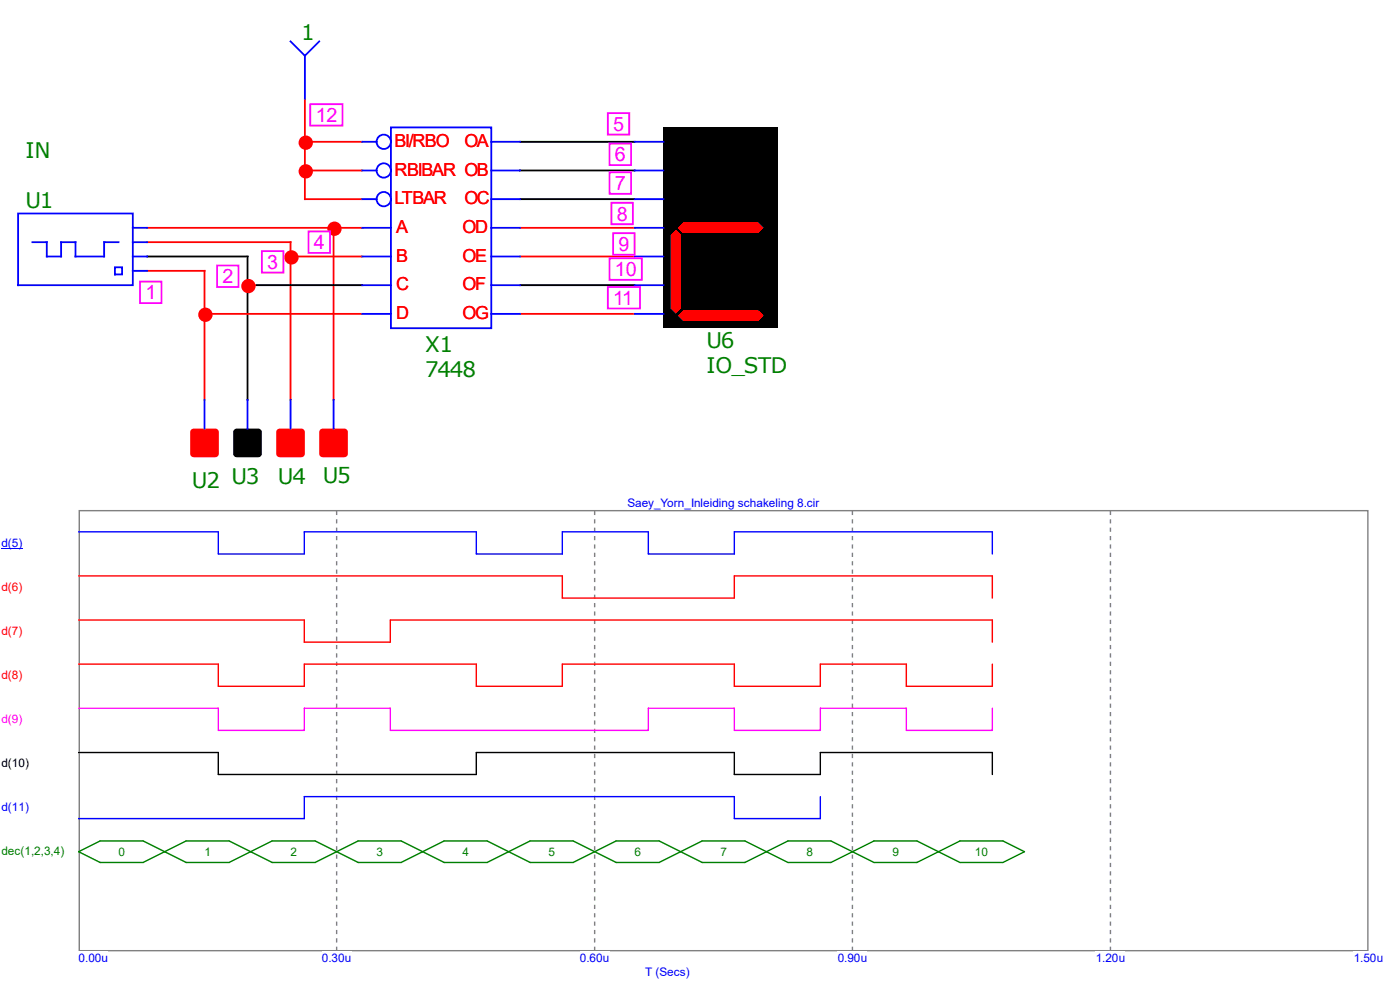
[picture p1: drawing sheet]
<svg xmlns="http://www.w3.org/2000/svg" width="297mm" height="210mm" viewBox="0 0 297 210" stroke-linecap="round" stroke-linejoin="round" font-family="sans-serif">
<path d="M64.7 21v21.2h12.1M64.7 30.1h12.1M64.7 36.2h12.1M31.2 57.5h12.2v27.3M31.2 51.4h30.4v33.4M31.2 48.3h45.6M61.6 54.4h15.2M70.8 48.3v36.5M110.3 48.3h24.3M110.3 54.4h24.3M43.4 66.6h33.4M110.3 66.6h24.3" fill="none" stroke="#f00" stroke-width=".38"/>
<path d="M110.3 30.1h24.3M110.3 36.2h24.3M31.2 54.4h21.3v30.4M110.3 42.2h24.3M52.5 60.5h24.3M110.3 60.5h24.3" fill="none" stroke="#000" stroke-width=".38"/>
<path d="M3.8 45.3h24.4v15.2h-24.4zM6.9 51.4h3v3h3.1v-3h3v3h6.1v-3h3M24.4 56.7h1.5v1.5h-1.5zM28.2 51.4h3M28.2 54.4h3M28.2 57.5h3M28.2 48.3h3" fill="none" stroke="#00f" stroke-width=".38"/>
<path d="M40.6 91.1l.5-.2h4.6a.76 .76 0 0 1 .7 .8v4.5a.76 .76 0 0 1-.7 .8h-4.6a.76 .76 0 0 1-.8-.8v-4.5z" fill-rule="evenodd" fill="#f00"/>
<path d="M43.4 84.8v6.1M52.5 84.8v6.1" fill="none" stroke="#00f" stroke-width=".38"/>
<path d="M49.7 91.1l.5-.2h4.6a.76 .76 0 0 1 .8 .8v4.5a.76 .76 0 0 1-.8 .8h-4.6a.76 .76 0 0 1-.7-.8v-4.5z" fill-rule="evenodd" fill="#000"/>
<path d="M58.8 91.1l.6-.2h4.5a.76 .76 0 0 1 .8 .8v4.5a.76 .76 0 0 1-.8 .8h-4.5a.76 .76 0 0 1-.8-.8v-4.5z" fill-rule="evenodd" fill="#f00"/>
<path d="M61.6 84.8v6.1" fill="none" stroke="#00f" stroke-width=".38"/>
<path d="M67.9 91.1l.6-.2h4.5a.76 .76 0 0 1 .8 .8v4.5a.76 .76 0 0 1-.8 .8h-4.5a.76 .76 0 0 1-.8-.8v-4.5z" fill-rule="evenodd" fill="#f00"/>
<path d="M70.8 84.8v6.1" fill="none" stroke="#00f" stroke-width=".38"/>
<path d="M140.8 27.1h24.3v42.5h-24.3z" fill="#000"/>
<g fill="#000">
<path d="M143.8 29.7l1.1-1.1h16l1.1 1.1-1.1 1.1h-16z" fill-rule="evenodd"/>
<path d="M162.4 30.1l1.1 1.1v15.6l-1.1 1.2-1.1-1.2v-15.6z" fill-rule="evenodd"/>
<path d="M162.4 48.7l1.1 1.2v15.5l-1.1 1.2-1.1-1.2v-15.5z" fill-rule="evenodd"/>
</g>
<g fill="#f00">
<path d="M143.8 67l1.1-1.2h16l1.1 1.2-1.1 1.1h-16z" fill-rule="evenodd"/>
<path d="M142.2 49.9l1.2-1.2 1.1 1.2v15.5l-1.1 1.2-1.2-1.2z" fill-rule="evenodd"/>
</g>
<path d="M142.2 31.2l1.2-1.1 1.1 1.1v15.6l-1.1 1.2-1.2-1.2z" fill-rule="evenodd" fill="#000"/>
<path d="M143.8 48.3l1.1-1.1h16l1.1 1.1-1.1 1.2h-16z" fill-rule="evenodd" fill="#f00"/>
<g fill="none" stroke="#00f" stroke-width=".38">
<path d="M61.6 8.8l3.1 3M64.7 11.8v9.2M67.7 8.8l-3 3M76.8 30.1h3.1M76.8 36.2h3.1M82.9 27h21.3v42.6h-21.3zM104.2 30.1h6.1M104.2 36.2h6.1M134.6 30.1h6.1M134.6 36.2h6.1M76.8 42.2h3.1M76.8 48.3h6.1"/>
<path d="M76.8 54.4h6.1M104.2 42.2h6.1M104.2 48.3h6.1M104.2 54.4h6.1M134.6 42.2h6.1M134.6 48.3h6.1M134.6 54.4h6.1M76.8 60.5h6.1M76.8 66.6h6.1M104.2 60.5h6.1M104.2 66.6h6.1M134.6 60.5h6.1"/>
<path d="M134.6 66.6h6.1"/>
<circle cx="81.4" cy="36.2" r="1.52"/>
<circle cx="81.4" cy="30.1" r="1.52"/>
<circle cx="81.4" cy="42.2" r="1.52"/>
</g>
<g fill="#f00" stroke="#f00" stroke-width=".38">
<circle cx="64.9" cy="30.3" r="1.33"/>
<circle cx="64.9" cy="36.4" r="1.33"/>
<circle cx="71" cy="48.5" r="1.33"/>
<circle cx="61.8" cy="54.6" r="1.33"/>
<circle cx="52.7" cy="60.7" r="1.33"/>
<circle cx="43.6" cy="66.8" r="1.33"/>
</g>
<g fill="#fff" stroke="#f0f" stroke-width=".38">
<path d="M29.7 59.7h4.6v4.6h-4.6z" fill-rule="evenodd"/>
<path d="M46.1 56.3h4.5v4.6h-4.5z" fill-rule="evenodd"/>
<path d="M55.6 53.3h4.5v4.5h-4.5z" fill-rule="evenodd"/>
<path d="M65.4 49.1h4.6v4.6h-4.6z" fill-rule="evenodd"/>
<path d="M128.9 24h4.6v4.6h-4.6z" fill-rule="evenodd"/>
<path d="M129.3 30.5h4.6v4.5h-4.6z" fill-rule="evenodd"/>
<path d="M129.3 36.5h4.6v4.6h-4.6z" fill-rule="evenodd"/>
<path d="M129.7 43h4.6v4.6h-4.6z" fill-rule="evenodd"/>
<path d="M130.1 49.5h4.5v4.5h-4.5z" fill-rule="evenodd"/>
<path d="M129.3 54.8h6.9v4.6h-6.9z" fill-rule="evenodd"/>
<path d="M128.9 60.9h6.9v4.5h-6.9z" fill-rule="evenodd"/>
<path d="M65.8 22.1h6.9v4.6h-6.9z" fill-rule="evenodd"/>
</g>
<path d="M16.8 108.3h273.4v93.4h-273.4z" fill="none" stroke="#808080" stroke-width=".3"/>
<path d="M71.4 108.4v93.3M126.2 108.4v93.3M180.8 108.4v93.3M235.6 108.4v93.3" fill="none" stroke="#808080" stroke-width=".3" stroke-dasharray=".9 .9" stroke-linecap="butt"/>
<g fill="#fff">
<path d="M16.7 201.8h6.2v2.8h-6.2z"/>
<path d="M68.3 201.8h6.2v2.8h-6.2z"/>
<path d="M123 201.8h6.3v2.8h-6.3z"/>
<path d="M177.7 201.8h6.3v2.8h-6.3z"/>
<path d="M232.5 201.8h6.2v2.8h-6.2z"/>
<path d="M287.2 201.8h6.3v2.8h-6.3z"/>
<path d="M.3 113.7h4.5v2.8h-4.5z"/>
</g>
<path d="M.3 116.3h4.5" fill="none" stroke="#00f" stroke-width=".21"/>
<g fill="#fff">
<path d="M136.9 204.7h9.4v2.8h-9.4z"/>
<path d="M.3 123.1h4.5v2.8h-4.5z"/>
<path d="M.3 132.4h4.5v2.8h-4.5z"/>
<path d="M.3 141.8h4.5v2.8h-4.5z"/>
<path d="M.3 151.1h4.5v2.8h-4.5z"/>
<path d="M.3 160.5h5.9v2.8h-5.9z"/>
<path d="M.3 169.9h5.9v2.8h-5.9z"/>
<path d="M.3 179.2h13.4v2.8h-13.4z"/>
</g>
<path d="M16.7 112.8h29.6v4.7h18.3v-4.7h36.4v4.7h18.3v-4.7h18.2v4.7h18.3v-4.7h54.7v4.7M174 169v4.7h-18.2v-4.7h-91.2v4.7h-47.9" fill="none" stroke="#00f" stroke-width=".3"/>
<path d="M16.7 122.2h102.6v4.7h36.5v-4.7h54.7v4.7M16.7 131.5h47.9v4.7h18.2v-4.7h127.7v4.7M16.7 140.9h29.6v4.7h18.3v-4.7h36.4v4.7h18.3v-4.7h36.5v4.7h18.2v-4.7h18.3v4.7h18.2v-4.7" fill="none" stroke="#f00" stroke-width=".3"/>
<path d="M16.7 150.2h29.6v4.7h18.3v-4.7h18.2v4.7h54.7v-4.7h18.3v4.7h18.2v-4.7h18.3v4.7h18.2v-4.7" fill="none" stroke="#f0f" stroke-width=".3"/>
<path d="M16.7 159.6h29.6v4.7h54.7v-4.7h54.8v4.7h18.2v-4.7h36.5v4.7" fill="none" stroke="#000" stroke-width=".3"/>
<path d="M16.7 180.7l4.6-2.3h9.1l9.1 4.6h9.1l9.1-4.6h9.1l9.2 4.6h9.1l9.1-4.6h9.1l9.2 4.6h9.1l9.1-4.6h9.1l9.2 4.6h9l9.2-4.6h9.1l9.1 4.6h9.1l9.2-4.6h9.1l4.5 2.3-4.5 2.3h-9.1l-9.2-4.6h-9.1l-9.1 4.6h-9.1l-9.2-4.6h-9l-9.2 4.6h-9.1l-9.1-4.6h-9.1l-9.2 4.6h-9.1l-9.1-4.6h-9.1l-9.2 4.6h-9.1l-9.1-4.6h-9.1l-9.1 4.6h-9.1z" fill="none" stroke="#008000" stroke-width=".3"/>
<path d="M133.1 105.3h40.8v2.8h-40.8z" fill="#fff"/>
<g font-size="4.6" fill="#008000">
<text x="63.9" y="8.5">1</text>
<text x="5.4" y="33.6">IN</text>
<text x="5.4" y="44.2">U1</text>
<text x="90.2" y="74.6">X1</text>
<text x="149.9" y="73.9">U6</text>
<text x="90.2" y="79.9">7448</text>
<text x="149.9" y="79.2">IO_STD</text>
<text x="40.7" y="103.5">U2 U3</text>
<text x="59" y="102.7">U4</text>
<text x="68.5" y="102.4">U5</text>
</g>
<g font-size="4.2" fill="#f0f">
<text x="67" y="25.9">12</text>
<text x="130.1" y="27.8">5</text>
<text x="130.5" y="34.2">6</text>
<text x="130.5" y="40.3">7</text>
<text x="130.9" y="46.8">8</text>
<text x="66.6" y="52.9">4</text>
<text x="131.2" y="53.3">9</text>
<text x="56.7" y="57">3</text>
<text x="130.5" y="58.5">10</text>
<text x="30.9" y="63.5">1</text>
<text x="47.2" y="60.1">2</text>
<text x="130.1" y="64.6">11</text>
</g>
<g font-size="3.8" fill="#f00">
<text x="83.7" y="31.2">BI/RBO</text>
<text x="98.5" y="31.2">OA</text>
<text x="83.7" y="37.3">RBIBAR OB</text>
<text x="83.7" y="43.3">LTBAR</text>
<text x="98.5" y="43.3">OC</text>
<text x="84.1" y="49.4">A</text>
<text x="98.1" y="49.4">OD</text>
<text x="84.1" y="55.5">B</text>
<text x="98.1" y="55.5">OE</text>
<text x="84.1" y="61.6">C</text>
<text x="98.1" y="61.6">OF</text>
<text x="84.1" y="67.7">D</text>
<text x="98.1" y="67.7">OG</text>
</g>
<g font-size="2.5" fill="#00f">
<text x="133.1" y="107.6">Saey_Yorn_Inleiding schakeling 8.cir</text>
<text x=".3" y="116">d(5)</text>
<text x=".3" y="172.1">d(11)</text>
<text x="16.7" y="204.1">0.00u</text>
<text x="68.3" y="204.1">0.30u</text>
<text x="123" y="204.1">0.60u</text>
<text x="136.9" y="207">T (Secs)</text>
<text x="177.7" y="204.1">0.90u</text>
<text x="232.5" y="204.1">1.20u</text>
<text x="287.2" y="204.1">1.50u</text>
</g>
<g font-size="2.5" fill="#f00">
<text x=".3" y="125.3">d(6)</text>
<text x=".3" y="134.7">d(7)</text>
<text x=".3" y="144">d(8)</text>
</g>
<text font-size="2.5" fill="#f0f" x=".3" y="153.4">d(9)</text>
<text font-size="2.5" x=".3" y="162.8">d(10)</text>
<g font-size="2.5" fill="#008000">
<text x=".3" y="181.5">dec(1,2,3,4)</text>
<text x="25.1" y="181.5">0</text>
<text x="43.4" y="181.5">1</text>
<text x="61.6" y="181.5">2</text>
<text x="79.9" y="181.5">3</text>
<text x="98.1" y="181.5">4</text>
<text x="116.4" y="181.5">5</text>
<text x="134.6" y="181.5">6</text>
<text x="152.8" y="181.5">7</text>
<text x="171.1" y="181.5">8</text>
<text x="189.3" y="181.5">9</text>
<text x="206.8" y="181.5">10</text>
</g>
</svg>
